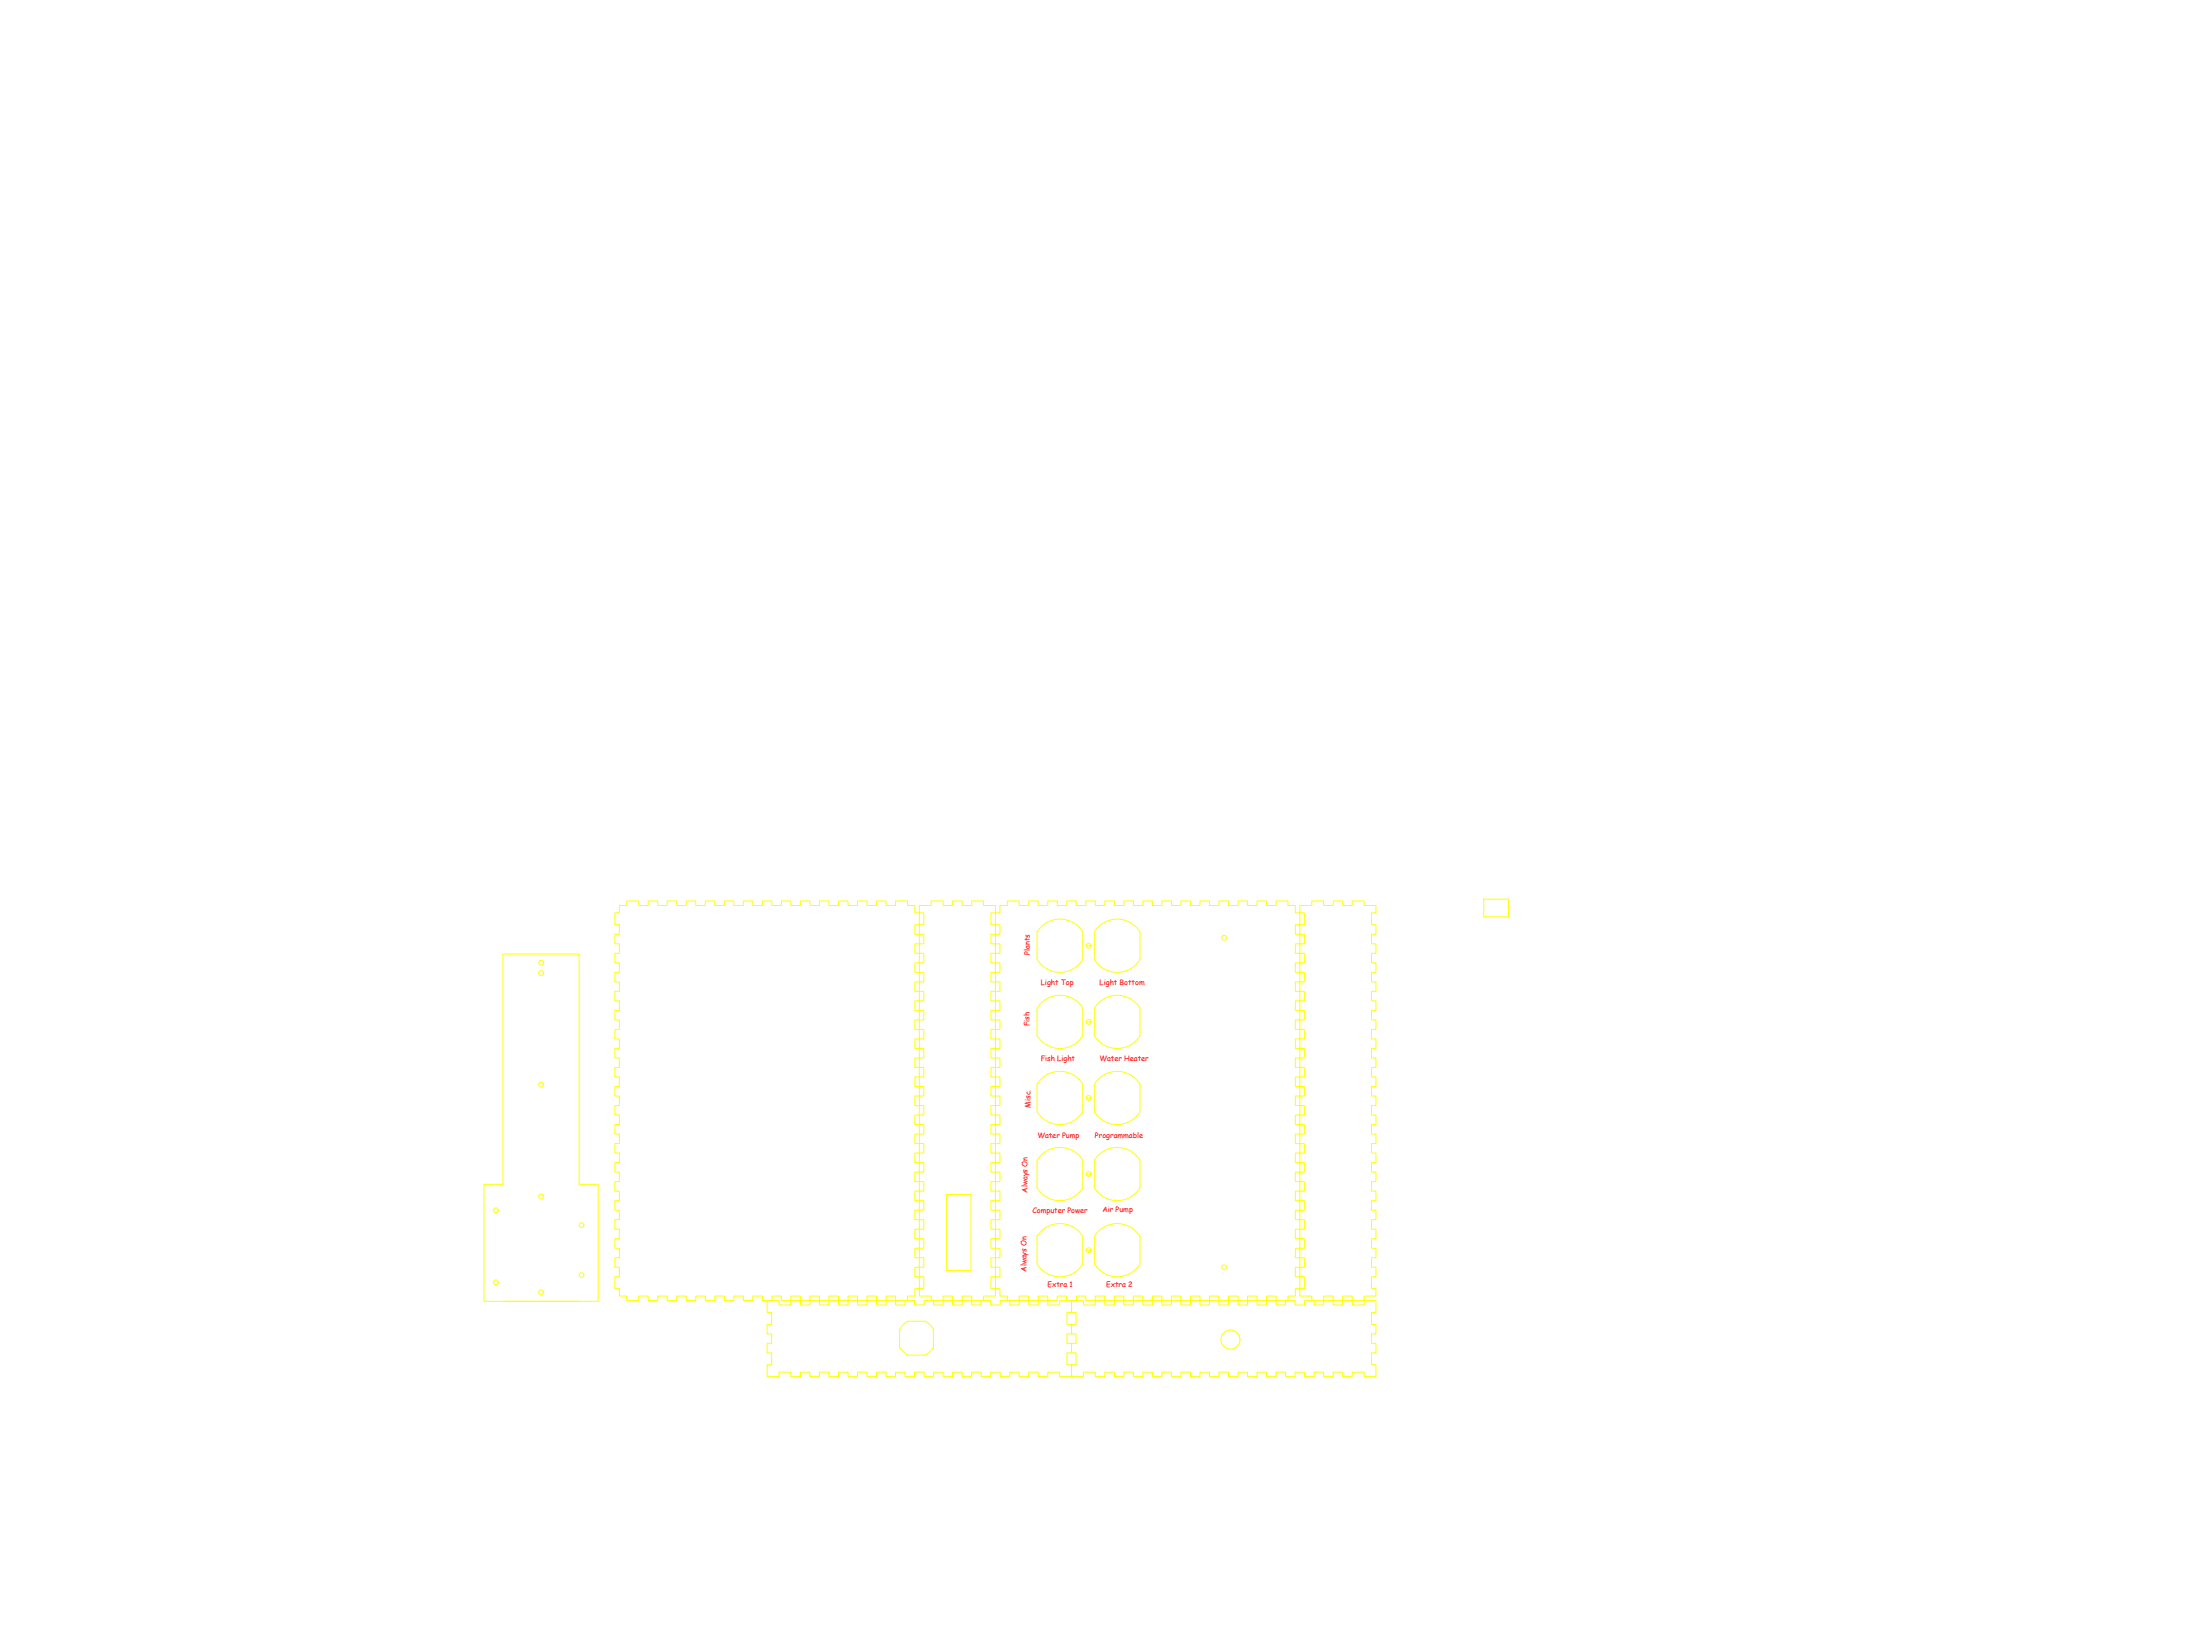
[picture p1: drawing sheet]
<svg xmlns="http://www.w3.org/2000/svg" width="610mm" height="457mm" viewBox="0 0 610 457" stroke-linecap="round" stroke-linejoin="round" font-family="sans-serif">
<!-- layer: -CUT_FIRST -->
<g fill="none" stroke="#ff0" stroke-width=".28">
<path d="M171.6 250.9h2.1v-1.2h3.3v1.2h2.6v-1.2h2.7v1.2h2.6v-1.2h2.6v1.2h2.6v-1.2h2.7v1.2h2.6v-1.2h2.7v1.2h2.6v-1.2h2.6v1.2h2.7v-1.2h2.6v1.2h2.7v-1.2h2.6v1.2h2.6v-1.2h2.6v1.2h2.7v-1.2h2.6v1.2h2.7v-1.2h2.6v1.2h2.6v-1.2h2.7v1.2h2.6v-1.2h2.6v1.2h2.7v-1.2h2.6v1.2h2.6v-1.2h3.3v1.2h2.1v2.1h1.2v3.2h-1.2v2.7h1.2v2.6h-1.2v2.7h1.2v2.6h-1.2v2.6h1.2v2.7h-1.2v2.6h1.2v2.6h-1.2v2.7h1.2v2.6h-1.2v2.6h1.2v2.7h-1.2v2.6h1.2v2.7h-1.2v2.6h1.2v2.6h-1.2v2.7h1.2v2.6h-1.2v2.6h1.2v2.7h-1.2v2.6h1.2v2.6h-1.2v2.7h1.2v2.6h-1.2v2.6h1.2v2.7h-1.2v2.6h1.2v2.6h-1.2v2.7h1.2v2.6h-1.2v2.7h1.2v2.6h-1.2v2.6h1.2v2.7h-1.2v2.6h1.2v2.6h-1.2v2.7h1.2v3.3h-1.2v2h-2.1v1.3h-3.3v-1.3h-2.6v1.3h-2.6v-1.3h-2.7v1.3h-2.6v-1.3h-2.6v1.3h-2.7v-1.3h-2.6v1.3h-2.6v-1.3h-2.7v1.3h-2.6v-1.3h-2.7v1.3h-2.6v-1.3h-2.6v1.3h-2.6v-1.3h-2.7v1.3h-2.6v-1.3h-2.7v1.3h-2.6v-1.3h-2.6v1.3h-2.7v-1.3h-2.6v1.3h-2.7v-1.3h-2.6v1.3h-2.6v-1.3h-2.6v1.3h-2.7v-1.3h-2.6v1.3h-3.3v-1.3h-2.1v-2h-1.2v-3.3h1.2v-2.7h-1.2v-2.6h1.2v-2.6h-1.2v-2.7h1.2v-2.6h-1.2v-2.6h1.2v-2.7h-1.2v-2.6h1.2v-2.7h-1.2v-2.6h1.2v-2.6h-1.2v-2.7h1.2v-2.6h-1.2v-2.6h1.2v-2.7h-1.2v-2.6h1.2v-2.6h-1.2v-2.7h1.2v-2.6h-1.2v-2.6h1.2v-2.7h-1.2v-2.6h1.2v-2.6h-1.2v-2.7h1.2v-2.6h-1.2v-2.7h1.2v-2.6h-1.2v-2.6h1.2v-2.7h-1.2v-2.6h1.2v-2.6h-1.2v-2.7h1.2v-2.6h-1.2v-2.6h1.2v-2.7h-1.2v-2.6h1.2v-2.7h-1.2v-3.2h1.2zM254.7 250.9h3.3v-1.2h3.3v1.2h2.7v-1.2h2.6v1.2h2.6v-1.2h3.3v1.2h3.3v2.1h-1.2v3.2h1.2v2.7h-1.2v2.6h1.2v2.7h-1.2v2.6h1.2v2.6h-1.2v2.7h1.2v2.6h-1.2v2.6h1.2v2.7h-1.2v2.6h1.2v2.6h-1.2v2.7h1.2v2.6h-1.2v2.7h1.2v2.6h-1.2v2.6h1.2v2.7h-1.2v2.6h1.2v2.6h-1.2v2.7h1.2v2.6h-1.2v2.6h1.2v2.7h-1.2v2.6h1.2v2.6h-1.2v2.7h1.2v2.6h-1.2v2.6h1.2v2.7h-1.2v2.6h1.2v2.7h-1.2v2.6h1.2v2.6h-1.2v2.7h1.2v2.6h-1.2v2.6h1.2v2.7h-1.2v3.3h1.2v2h-3.3v1.3h-3.3v-1.3h-2.6v1.3h-2.6v-1.3h-2.7v1.3h-3.3v-1.3h-3.3v-2h1.3v-3.3h-1.3v-2.7h1.3v-2.6h-1.3v-2.6h1.3v-2.7h-1.3v-2.6h1.3v-2.6h-1.3v-2.7h1.3v-2.6h-1.3v-2.7h1.3v-2.6h-1.3v-2.6h1.3v-2.7h-1.3v-2.6h1.3v-2.6h-1.3v-2.7h1.3v-2.6h-1.3v-2.6h1.3v-2.7h-1.3v-2.6h1.3v-2.6h-1.3v-2.7h1.3v-2.6h-1.3v-2.6h1.3v-2.7h-1.3v-2.6h1.3v-2.7h-1.3v-2.6h1.3v-2.6h-1.3v-2.7h1.3v-2.6h-1.3v-2.6h1.3v-2.7h-1.3v-2.6h1.3v-2.6h-1.3v-2.7h1.3v-2.6h-1.3v-2.7h1.3v-3.2h-1.3zM277.1 250.9h2v-1.2h3.3v1.2h2.7v-1.2h2.6v1.2h2.6v-1.2h2.7v1.2h2.6v-1.2h2.6v1.2h2.7v-1.2h2.6v1.2h2.6v-1.2h2.7v1.2h2.6v-1.2h2.7v1.2h2.6v-1.2h2.6v1.2h2.7v-1.2h2.6v1.2h2.6v-1.2h2.7v1.2h2.6v-1.2h2.6v1.2h2.7v-1.2h2.6v1.2h2.7v-1.2h2.6v1.2h2.6v-1.2h2.7v1.2h2.6v-1.2h3.3v1.2h2v2.1h1.3v3.2h-1.3v2.7h1.3v2.6h-1.3v2.7h1.3v2.6h-1.3v2.6h1.3v2.7h-1.3v2.6h1.3v2.6h-1.3v2.7h1.3v2.6h-1.3v2.6h1.3v2.7h-1.3v2.6h1.3v2.7h-1.3v2.6h1.3v2.6h-1.3v2.7h1.3v2.6h-1.3v2.6h1.3v2.7h-1.3v2.6h1.3v2.6h-1.3v2.7h1.3v2.6h-1.3v2.6h1.3v2.7h-1.3v2.6h1.3v2.6h-1.3v2.7h1.3v2.6h-1.3v2.7h1.3v2.6h-1.3v2.6h1.3v2.7h-1.3v2.6h1.3v2.6h-1.3v2.7h1.3v3.3h-1.3v2h-2v1.3h-3.3v-1.3h-2.6v1.3h-2.7v-1.3h-2.6v1.3h-2.6v-1.3h-2.7v1.3h-2.6v-1.3h-2.7v1.3h-2.6v-1.3h-2.6v1.3h-2.7v-1.3h-2.6v1.3h-2.6v-1.3h-2.7v1.3h-2.6v-1.3h-2.6v1.3h-2.7v-1.3h-2.6v1.3h-2.7v-1.3h-2.6v1.3h-2.6v-1.3h-2.7v1.3h-2.6v-1.3h-2.6v1.3h-2.7v-1.3h-2.6v1.3h-2.6v-1.3h-2.7v1.3h-3.3v-1.3h-2v-2h-1.3v-3.3h1.3v-2.7h-1.3v-2.6h1.3v-2.6h-1.3v-2.7h1.3v-2.6h-1.3v-2.6h1.3v-2.7h-1.3v-2.6h1.3v-2.7h-1.3v-2.6h1.3v-2.6h-1.3v-2.7h1.3v-2.6h-1.3v-2.6h1.3v-2.7h-1.3v-2.6h1.3v-2.6h-1.3v-2.7h1.3v-2.6h-1.3v-2.6h1.3v-2.7h-1.3v-2.6h1.3v-2.6h-1.3v-2.7h1.3v-2.6h-1.3v-2.7h1.3v-2.6h-1.3v-2.6h1.3v-2.7h-1.3v-2.6h1.3v-2.6h-1.3v-2.7h1.3v-2.6h-1.3v-2.6h1.3v-2.7h-1.3v-2.6h1.3v-2.7h-1.3v-3.2h1.3zM287.4 258.3v7.6M287.4 258.2a7.4 7.4 0 0 1 12.6 0v7.7a7.4 7.4 0 0 1-12.6-.1M304.3 256.9a7.4 7.4 0 0 1 11.6 1.3v7.6a7.4 7.4 0 0 1-12.7 .1v-7.7zM360.2 250.9h3.3v-1.2h3.3v1.2h2.6v-1.2h2.6v1.2h2.7v-1.2h3.3v1.2h3.3v2.1h-1.3v3.2h1.3v2.7h-1.3v2.6h1.3v2.7h-1.3v2.6h1.3v2.6h-1.3v2.7h1.3v2.6h-1.3v2.6h1.3v2.7h-1.3v2.6h1.3v2.6h-1.3v2.7h1.3v2.6h-1.3v2.7h1.3v2.6h-1.3v2.6h1.3v2.7h-1.3v2.6h1.3v2.6h-1.3v2.7h1.3v2.6h-1.3v2.6h1.3v2.7h-1.3v2.6h1.3v2.6h-1.3v2.7h1.3v2.6h-1.3v2.6h1.3v2.7h-1.3v2.6h1.3v2.7h-1.3v2.6h1.3v2.6h-1.3v2.7h1.3v2.6h-1.3v2.6h1.3v2.7h-1.3v3.3h1.3v2h-3.3v1.3h-3.3v-1.3h-2.7v1.3h-2.6v-1.3h-2.6v1.3h-3.3v-1.3h-3.3v-2h1.2v-3.3h-1.2v-2.7h1.2v-2.6h-1.2v-2.6h1.2v-2.7h-1.2v-2.6h1.2v-2.6h-1.2v-2.7h1.2v-2.6h-1.2v-2.7h1.2v-2.6h-1.2v-2.6h1.2v-2.7h-1.2v-2.6h1.2v-2.6h-1.2v-2.7h1.2v-2.6h-1.2v-2.6h1.2v-2.7h-1.2v-2.6h1.2v-2.6h-1.2v-2.7h1.2v-2.6h-1.2v-2.6h1.2v-2.7h-1.2v-2.6h1.2v-2.7h-1.2v-2.6h1.2v-2.6h-1.2v-2.7h1.2v-2.6h-1.2v-2.6h1.2v-2.7h-1.2v-2.6h1.2v-2.6h-1.2v-2.7h1.2v-2.6h-1.2v-2.7h1.2v-3.2h-1.2zM411.1 249.1h6.9v5h-6.9zM139.4 264.4h21.1v63.8h5.2v32.4h-31.6v-32.4h5.3zM287.4 279.4v7.5M287.4 279.4a7.4 7.4 0 0 1 12.6 0v7.5a7.4 7.4 0 0 1-12.6 0M301 262.1h1.3"/>
<path d="M304.3 278a7.4 7.4 0 0 1 11.6 1.4v7.5a7.4 7.4 0 0 1-12.7 0v-7.5zM301 283.2h1.3M304.3 299.1a7.4 7.4 0 0 1 11.6 1.3v7.6a7.4 7.4 0 0 1-12.7 .1v-7.7zM287.4 300.4v7.7M287.4 300.4a7.4 7.4 0 0 1 12.6 0v7.7a7.4 7.4 0 0 1-12.6-.1M301 304.2h1.3M262.3 331h6.8v21.1h-6.8zM287.4 321.5v7.6M287.4 321.5a7.4 7.4 0 0 1 12.6 0M300 321.5v7.6a7.4 7.4 0 0 1-12.6 0M301 325.3h1.3M303.2 321.5v7.6a7.4 7.4 0 0 0 12.7 0v-7.6"/>
<path d="M303.2 321.5a7.4 7.4 0 0 1 12.7 0M287.4 342.6v7.6M287.4 342.6a7.4 7.4 0 0 1 12.6 0v7.6a7.4 7.4 0 0 1-12.6 0M301 346.4h1.3M304.3 341.3a7.4 7.4 0 0 1 11.6 1.3v7.6a7.4 7.4 0 0 1-12.7 0v-7.6zM139.4 360.6h21.1M212.6 360.4h3.3v1.2h3.2v-1.2h2.7v1.2h2.6v-1.2h2.7v1.2h2.6v-1.2h2.6v1.2h2.7v-1.2h2.6v1.2h2.6v-1.2h2.7v1.2h2.6v-1.2h2.6v1.2h2.7v-1.2h2.6v1.2h2.7v-1.2h2.6v1.2h2.6v-1.2h2.7v1.2h2.6v-1.2h2.6v1.2h2.7v-1.2h2.6v1.2h2.6v-1.2h2.7v1.2h2.6v-1.2h2.7v1.2h2.6v-1.2h2.6v1.2h3.3v-1.2h3.3v3.3h-1.2v3.3h1.2v2.6h-1.2v2.6h1.2v2.7h-1.2v3.3h1.2v3.3h-3.3v-1.3h-3.3v1.3h-2.6v-1.3h-2.6v1.3h-2.7v-1.3h-2.6v1.3h-2.7v-1.3h-2.6v1.3h-2.6v-1.3h-2.7v1.3h-2.6v-1.3h-2.6v1.3h-2.7v-1.3h-2.6v1.3h-2.6v-1.3h-2.7v1.3h-2.6v-1.3h-2.7v1.3h-2.6v-1.3h-2.6v1.3h-2.7v-1.3h-2.6v1.3h-2.6v-1.3h-2.7v1.3h-2.6v-1.3h-2.6v1.3h-2.7v-1.3h-2.6v1.3h-2.7v-1.3h-3.2v1.3h-3.3v-3.3h1.2v-3.3h-1.2v-2.7h1.2v-2.6h-1.2v-2.6h1.2v-3.3h-1.2zM249.3 368.4v4.8M249.3 373.2l.9 1.3 1.4 1M249.3 368.4l.9-1.3 1.3-1h4.9l1.3 1 .9 1.3 .1 4.8-1 1.3-1.3 1M251.5 375.5h4.9M296.9 360.4h3.3v1.2h3.3v-1.2h2.6v1.2h2.7v-1.2h2.6v1.2h2.7v-1.2h2.6v1.2h2.6v-1.2h2.7v1.2h2.6v-1.2h2.6v1.2h2.7v-1.2h2.6v1.2h2.6v-1.2h2.7v1.2h2.6v-1.2h2.7v1.2h2.6v-1.2h2.6v1.2h2.7v-1.2h2.6v1.2h2.6v-1.2h2.7v1.2h2.6v-1.2h2.6v1.2h2.7v-1.2h2.6v1.2h2.6v-1.2h2.7v1.2h3.3v-1.2h3.3v3.3h-1.3v3.3h1.3v2.6h-1.3v2.6h1.3v2.7h-1.3v3.3h1.3v3.3h-3.3v-1.3h-3.3v1.3h-2.7v-1.3h-2.6v1.3h-2.6v-1.3h-2.7v1.3h-2.6v-1.3h-2.6v1.3h-2.7v-1.3h-2.6v1.3h-2.6v-1.3h-2.7v1.3h-2.6v-1.3h-2.6v1.3h-2.7v-1.3h-2.6v1.3h-2.7v-1.3h-2.6v1.3h-2.6v-1.3h-2.7v1.3h-2.6v-1.3h-2.6v1.3h-2.7v-1.3h-2.6v1.3h-2.6v-1.3h-2.7v1.3h-2.6v-1.3h-2.7v1.3h-2.6v-1.3h-3.3v1.3h-3.3v-3.3h1.3v-3.3h-1.3v-2.7h1.3v-2.6h-1.3v-2.6h1.3v-3.3h-1.3z"/>
<circle cx="339.2" cy="259.8" r=".67"/>
<circle cx="149.9" cy="269.6" r=".67"/>
<circle cx="150" cy="266.8" r=".67"/>
<circle cx="301.6" cy="262" r=".67"/>
<circle cx="301.6" cy="283.1" r=".67"/>
<circle cx="149.9" cy="300.6" r=".67"/>
<circle cx="301.6" cy="304.2" r=".67"/>
<circle cx="137.4" cy="335.3" r=".67"/>
<circle cx="149.9" cy="331.6" r=".67"/>
<circle cx="161.1" cy="339.5" r=".67"/>
<circle cx="301.6" cy="325.3" r=".67"/>
<circle cx="137.4" cy="355.3" r=".67"/>
<circle cx="149.9" cy="358.1" r=".67"/>
<circle cx="161.1" cy="353.3" r=".67"/>
<circle cx="301.6" cy="346.4" r=".67"/>
<circle cx="339.2" cy="351.2" r=".67"/>
<circle cx="340.9" cy="371.2" r="2.64"/>
</g>
<g font-size="2" fill="#f00">
<text x="285.4" y="264.5" transform="rotate(-90 285.4 264.5)">Plants</text>
<text x="288.4" y="273.1">Light Top</text>
<text x="304.7" y="273.1">Light Bottom</text>
<text x="285.2" y="284.3" transform="rotate(-90 285.2 284.3)">Fish</text>
<text x="288.4" y="293.9">Fish Light</text>
<text x="304.7" y="293.9">Water Heater</text>
<text x="285.6" y="306.9" transform="rotate(-90 285.6 306.9)">Misc.</text>
<text x="287.5" y="315.4">Water Pump</text>
<text x="303.4" y="315.4">Programmable</text>
<text x="284.7" y="330.5" transform="rotate(-90 284.7 330.5)">Always On</text>
<text x="305.5" y="335.9">Air Pump</text>
<text x="286.1" y="336.1">Computer Power</text>
<text x="284.4" y="352.4" transform="rotate(-90 284.4 352.4)">Always On</text>
<text x="290.2" y="356.6">Extra 1</text>
<text x="306.5" y="356.6">Extra 2</text>
</g>
</svg>
